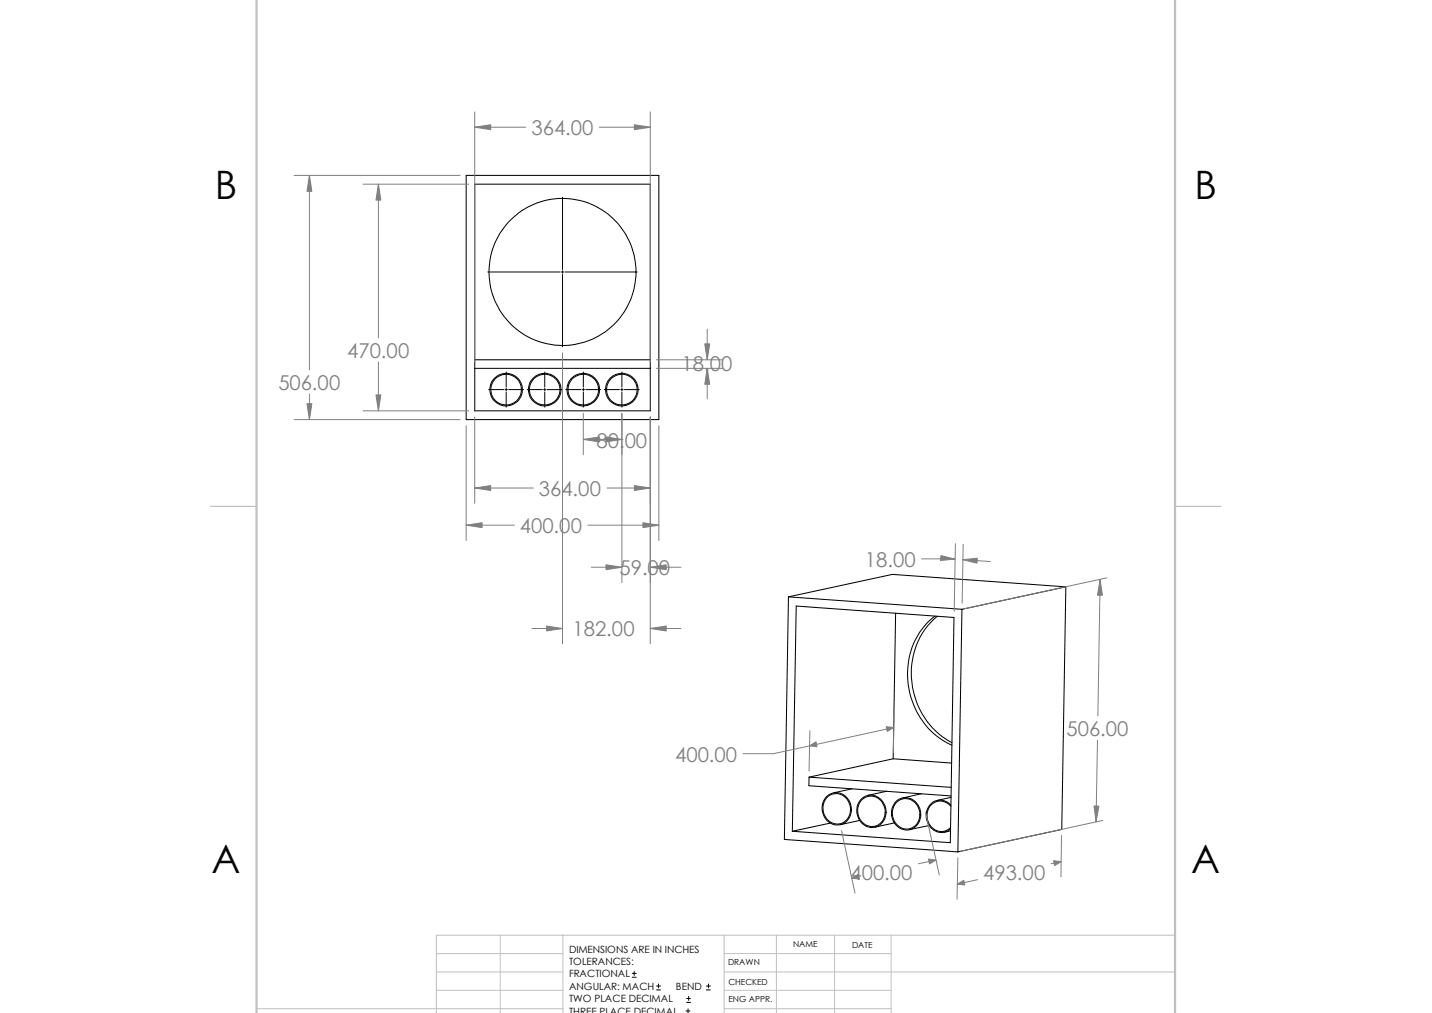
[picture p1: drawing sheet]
<svg xmlns="http://www.w3.org/2000/svg" width="297mm" height="210mm" viewBox="0 0 297 210" stroke-linecap="round" stroke-linejoin="round" font-family="sans-serif">
<g fill="none" stroke="#c0c0c0" stroke-width=".21">
<path d="M43.7 105h9.5M243.7 105h9.5M90.5 197.7h26.3M103.8 193.9v16.2M116.8 193.9v16.2M150.2 193.9v16.2M150.2 197.7h34.6M161 193.9v16.2M173.1 193.9v16.2M184.8 193.9v16.2M243.7 193.9h-153.2v16.2M53.2 209.1h63.6"/>
<path d="M90.5 201.5h26.3M90.5 205.3h26.3M150.2 209.1h34.6M150.2 201.5h93.5M150.2 205.3h34.6"/>
</g>
<path d="M53.2 -.1v210.2M243.7 -.1v210.2" fill="none" stroke="#c0c0c0" stroke-width=".47"/>
<g fill="none" stroke="#000" stroke-width=".21">
<path d="M96.7 36.4h40v50.6h-40zM98.5 38.2h36.4v47h-36.4zM101.2 56.4h15M116.4 56.4h.5M116.7 40.9v15M116.7 56.1v.5M116.7 56.9v15M117.2 56.4h15M98.5 76.4h36.4M98.5 74.6h36.4M105 77.1v3.2M113 77.1v3.2"/>
<path d="M121 77.1v3.2M129 77.1v3.2M101.3 80.8h3.2M104.7 80.8h.5M105 80.5v.5M105 81.3v3.1M105.5 80.8h3.1M109.3 80.8h3.2M112.7 80.8h.5M113 80.5v.5M113 81.3v3.1M113.5 80.8h3.1"/>
<path d="M117.3 80.8h3.2M120.7 80.8h.5M121 80.5v.5M121 81.3v3.1M121.5 80.8h3.1M125.3 80.8h3.2M128.7 80.8h.5M129 80.5v.5M129 81.3v3.1M129.5 80.8h3.1M163.5 123.7l36 2.6M163.5 123.7l-.8 50.3 36 2.6"/>
<path d="M165.1 125.6l32.8 2.4-.8 46.7-32.8-2.4zM185.8 127.1l-.5 30.2M193.9 127.7a15.8 15.8 0 0 0-3.8 19.8 15.2 15.2 0 0 0 7.3 7M194.4 127.8a15.8 15.8 0 0 0-3.5 19.6 15.3 15.3 0 0 0 6.5 6.6M199.5 126.3l-.8 50.3M221.1 121.7l-.9 50.3-21.5 4.6M221.1 121.7l-21.6 4.6M221.1 121.7l-36-2.6-21.6 4.6M185.3 157.3l-17.5 3.8M185.3 157.3l12.1 .9M167.8 161.1l29.5 2.1M167.8 161.1v1.8l29.5 2.1"/>
<path d="M171.4 165.2a3.1 3.1 0 0 1 3.4-.5 3.1 3.1 0 0 1 1.8 2.9 3 3 0 0 1-2.6 3.4 3 3 0 0 1-3.4-2.7 3.3 3.3 0 0 1 .8-3.1zM171.6 165.3a2.9 2.9 0 0 1 3-.5 2.9 2.9 0 0 1 1.8 2.4 2.81 2.81 0 0 1-1.3 3.2 2.81 2.81 0 0 1-3.4-.3 3.4 3.4 0 0 1-.1-4.8zM172.2 170.6l-7.9 1.7M176.7 163.5l-3.9 .9M178.3 170.1l-4.1 .9M178.6 165.7a3 3 0 0 1 5 1.7 3 3 0 0 1-.7 3.3 3 3 0 0 1-3.4 .5 3.7 3.7 0 0 1-.9-5.5zM178.8 165.8a2.9 2.9 0 0 1 3-.5 2.9 2.9 0 0 1 1.8 2.4 2.81 2.81 0 0 1-1.3 3.2 2.81 2.81 0 0 1-3.4-.3 3.4 3.4 0 0 1-.1-4.8zM183.9 164l-3.9 .9M185.5 170.6l-4.1 .9M185.8 166.5a2.83 2.83 0 0 1 2.9-.8 2.83 2.83 0 0 1 2 2.2 2.87 2.87 0 0 1-.7 3.1 2.87 2.87 0 0 1-3.1 .6 3.4 3.4 0 0 1-1.1-5.1zM185.8 166.2a3.1 3.1 0 0 1 3.2-.6 3.1 3.1 0 0 1 1.9 2.6 2.98 2.98 0 0 1-1.2 3.3 2.98 2.98 0 0 1-3.5-.1 3.6 3.6 0 0 1-.4-5.2zM191.1 164.5l-3.9 .9"/>
<path d="M192.7 171.2l-4.1 .8M197.1 172.3l-1.3 .3M197.2 165.3l-2.8 .6M197.2 166.9a2.92 2.92 0 0 0-3.4-.8 2.92 2.92 0 0 0-1.7 3.1 3.1 3.1 0 0 0 1.7 3 3.1 3.1 0 0 0 3.3-.3M197.2 167.2a2.79 2.79 0 0 0-3.4-.8 2.79 2.79 0 0 0-1.5 3.1 2.87 2.87 0 0 0 1.8 2.6 2.87 2.87 0 0 0 3-.5M131.1 202.6h.9M131.1 201.8h.9M131.5 201.4v.8M136.2 205.2h.8M136.2 204.4h.8M136.6 204v.8M142.3 209.6h.8"/>
<path d="M142.4 207.8h.8M142.4 207h.8M142.7 209.2v.8M142.8 206.6v.8M146.5 205.2h.8M146.5 204.4h.8M146.9 204v.8"/>
<circle cx="116.7" cy="56.4" r="15.3"/>
<circle cx="105" cy="80.8" r="3.4"/>
<circle cx="105" cy="80.8" r="3.2"/>
<circle cx="113" cy="80.8" r="3.4"/>
<circle cx="113" cy="80.8" r="3.2"/>
<circle cx="121" cy="80.8" r="3.4"/>
<circle cx="121" cy="80.8" r="3.2"/>
<circle cx="129" cy="80.8" r="3.4"/>
<circle cx="129" cy="80.8" r="3.2"/>
</g>
<g fill="none" stroke="#808080" stroke-width=".21">
<path d="M61 36.4h34.4M64.2 36.4v40.3M75.3 38.2h21.9M78.5 38.2v31.8M98.5 23.2v51.9M98.5 26.4h10.6M124.3 26.4h10.6M134.9 23.2v51.9M78.5 75.1v10.1M116.7 73.2v60.3M136.1 76.4h13.8M136.1 74.6h13.8"/>
<path d="M146.7 68.2v6.4M146.7 76.4v6.3M61 87h34.4M64.2 81.7v5.3M75.3 85.2h21.9M96.7 88.3v23.8M98.5 86.4v18M121 91.1h8M121 85.7v8.6M129 91.1h.1M129 85.7v35.1M134.9 86.4v47.1"/>
<path d="M136.7 88.3v23.8M96.7 108.9h10M98.5 101.2h12.1M121.9 108.9h14.8M122.6 117.6h6.4M125.9 101.2h9M134.9 117.6h6.3M191.1 115.9h7M198.2 112.7l-.3 14M199.7 116l5.7 .4M199.8 112.9l-.2 12.2M229.6 119.8l-29.5 6.4"/>
<path d="M110.3 130.3h6.4M134.9 130.3h6.3M228.2 120.1l-.5 28.3M168 151.5l-.2 8.4M185.4 150.8l-25 5.5h-6.3M185.4 147.7l-.1 8.3M227.6 153.5l-.3 16.9M174.5 172.2l2.8 13M192 168.4l2.8 13M194.1 178.3l-3.6 .8M198.7 177.8l-.2 8.6M220.1 178.6l-2.1 .5"/>
<path d="M220.2 173.2l-.2 8.6M228.7 170.1l-29.5 6.4M176.7 182.1h.1M202.8 182.4l-4.3 .9"/>
</g>
<g fill="#808080" stroke="#808080" stroke-width=".21">
<path d="M78 81.9h1l-.5 3.3z"/>
<path d="M78.5 38.2l.5 3.3h-1z"/>
<path d="M125.7 90.6l3.3 .5-3.3 .5z"/>
<path d="M121 91.1l3.3-.5v1z"/>
<path d="M125.7 117.1l3.3 .5-3.3 .5z"/>
<path d="M134.9 117.6l3.3-.5v1z"/>
<path d="M98.5 101.2l3.3-.5v1z"/>
<path d="M131.6 100.7l3.3 .5-3.3 .5z"/>
<path d="M146.7 76.4l.5 3.3h-1z"/>
<path d="M146.2 71.3h1l-.5 3.3z"/>
<path d="M64.2 36.4l.5 3.3h-1z"/>
<path d="M63.7 83.7h1l-.5 3.3z"/>
<path d="M98.5 26.4l3.3-.5v1z"/>
<path d="M131.6 25.9l3.3 .5-3.3 .5z"/>
<path d="M133.3 108.4l3.4 .5-3.4 .5z"/>
<path d="M96.7 108.9l3.3-.5v1z"/>
<path d="M113.4 129.8l3.3 .5-3.3 .5z"/>
<path d="M134.9 130.3l3.3-.5v1z"/>
<path d="M183.8 150.7l1.6 .1-1.4 .8z"/>
<path d="M167.9 154.6l1.3-.8 .3 1z"/>
<path d="M192.6 178.1l1.5 .2-1.3 .8z"/>
<path d="M176.7 182.1l1.3-.8 .2 .9z"/>
<path d="M226.9 167.1h1l-.6 3.3z"/>
<path d="M228.2 120.1l.4 3.3h-1z"/>
<path d="M198.5 183.3l1.4-.8 .2 1z"/>
<path d="M218.5 178.4l1.6 .2-1.4 .9z"/>
<path d="M195.2 115.2l2.9 .7-3 .3z"/>
<path d="M199.7 116l3-.3-.1 1.1z"/>
</g>
<g font-size="8.1">
<text x="44.5" y="41.2">B</text>
<text x="247.7" y="41.2">B</text>
<text x="43.9" y="180.9">A</text>
<text x="247.1" y="180.9">A</text>
</g>
<g font-size="4.2" fill="#808080">
<text x="110.2" y="28.1">364.00</text>
<text x="72" y="74.2">470.00</text>
<text x="141.4" y="76.8">18.00</text>
<text x="57.7" y="80.9">506.00</text>
<text x="123.7" y="92.8">80.00</text>
<text x="111.8" y="102.9">364.00</text>
<text x="107.9" y="110.5">400.00</text>
<text x="128.5" y="119.3">59.00</text>
<text x="179.4" y="117.5">18.00</text>
<text x="118.8" y="132">182.00</text>
<text x="221.2" y="152.6">506.00</text>
<text x="140" y="157.9">400.00</text>
<text x="176.4" y="182.4">400.00</text>
<text x="203.9" y="182.4">493.00</text>
</g>
<g font-size="2.1">
<text x="118" y="197.5">DIMENSIONS ARE IN INCHES</text>
<text x="118" y="200.1">TOLERANCES:</text>
<text x="118" y="202.6">FRACTIONAL</text>
<text x="118" y="205.2">ANGULAR: MACH</text>
<text x="118" y="207.8">TWO PLACE DECIMAL</text>
<text x="140.2" y="205.2">BEND</text>
<text x="118" y="210.4">THREE PLACE DECIMAL</text>
</g>
<g font-size="1.7">
<text x="164.5" y="196.4">NAME</text>
<text x="176.7" y="196.5">DATE</text>
<text x="151" y="200.2">DRAWN</text>
<text x="151.1" y="207.8">ENG APPR.</text>
<text x="151.1" y="204.2">CHECKED</text>
</g>
</svg>
